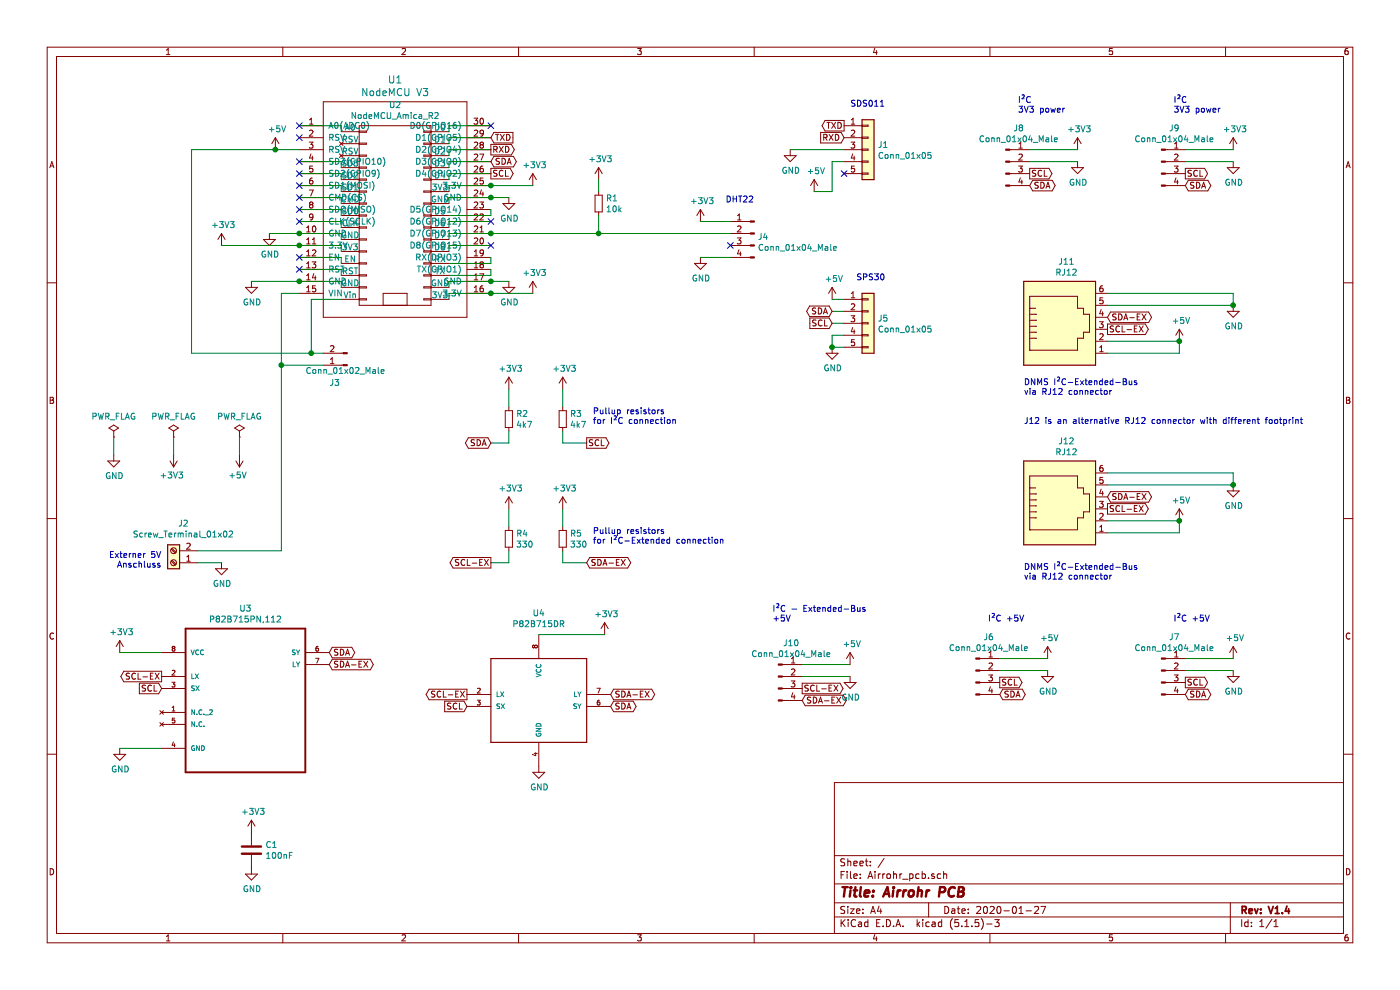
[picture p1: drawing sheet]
EESchema Schematic File Version 4
EELAYER 30 0
EELAYER END
$Descr A4 11693 8268
encoding utf-8
Sheet 1 1
Title "Airrohr PCB"
Date "2020-01-27"
Rev "V1.4"
Comp ""
Comment1 ""
Comment2 ""
Comment3 ""
Comment4 ""
$EndDescr
Wire Wire Line
	2500 1050 2850 1050
Wire Wire Line
	2850 1050 2850 1100
Wire Wire Line
	2500 1350 2850 1350
Wire Wire Line
	2850 1350 2850 1400
Wire Wire Line
	2500 1450 2850 1450
Wire Wire Line
	2850 1450 2850 1500
Wire Wire Line
	2500 1550 2850 1550
Wire Wire Line
	2850 1550 2850 1600
Wire Wire Line
	2500 1650 2850 1650
Wire Wire Line
	2850 1650 2850 1700
Wire Wire Line
	2500 1750 2850 1750
Wire Wire Line
	2850 1750 2850 1800
Wire Wire Line
	2500 1850 2850 1850
Wire Wire Line
	2850 1850 2850 1900
Wire Wire Line
	2850 1950 2850 2000
Wire Wire Line
	2850 2050 2850 2100
Wire Wire Line
	2500 2150 2850 2150
Wire Wire Line
	2850 2150 2850 2200
Wire Wire Line
	2500 2250 2850 2250
Wire Wire Line
	2850 2250 2850 2300
Wire Wire Line
	2850 2350 2850 2400
Wire Wire Line
	3750 1100 3750 1050
Wire Wire Line
	3750 1050 4100 1050
Wire Wire Line
	3750 1200 3750 1150
Wire Wire Line
	3750 1300 3750 1250
Wire Wire Line
	3750 1400 3750 1350
Wire Wire Line
	3750 1500 3750 1450
Wire Wire Line
	3750 1600 3750 1550
Wire Wire Line
	3750 1700 3750 1650
Wire Wire Line
	3750 1800 4100 1800
Wire Wire Line
	4100 1800 4100 1750
Wire Wire Line
	3750 1900 3750 1850
Wire Wire Line
	3750 2000 3750 1950
Wire Wire Line
	3750 2100 3750 2050
Wire Wire Line
	4100 2200 4100 2150
Wire Wire Line
	4100 2300 4100 2250
Wire Wire Line
	3750 2050 4100 2050
Wire Wire Line
	3750 1950 4100 1950
Wire Wire Line
	3750 1850 4100 1850
Wire Wire Line
	3750 1450 4100 1450
Wire Wire Line
	3750 1350 4100 1350
Wire Wire Line
	3750 1250 4100 1250
Wire Wire Line
	3750 1150 4100 1150
$Comp
L nodemcu:NodeMCU_Amica_R2 U2
U 1 1
P 3300 1800
F 0 "U2" H 3300 2725 50  0000 C CNN
F 1 "NodeMCU_Amica_R2" H 3300 2634 50  0000 C CNN
F 2 "nodemcu:NodeMCU_Amica_R2" H 3550 1800 50  0001 C CNN
F 3 "" H 3550 1800 50  0000 C CNN
	1    3300 1800
	1    0    0    -1  
$EndComp
Wire Wire Line
	3750 2400 3750 2350
Wire Wire Line
	3750 2500 3750 2450
$Comp
L power:GND #PWR0101
U 1 1
P 950 3800
F 0 "#PWR0101" H 950 3550 50  0001 C CNN
F 1 "GND" H 955 3627 50  0000 C CNN
F 2 "" H 950 3800 50  0001 C CNN
F 3 "" H 950 3800 50  0001 C CNN
	1    950  3800
	1    0    0    -1  
$EndComp
$Comp
L power:+5V #PWR0102
U 1 1
P 2000 3800
F 0 "#PWR0102" H 2000 3650 50  0001 C CNN
F 1 "+5V" H 2015 3973 50  0000 C CNN
F 2 "" H 2000 3800 50  0001 C CNN
F 3 "" H 2000 3800 50  0001 C CNN
	1    2000 3800
	-1   0    0    1   
$EndComp
$Comp
L power:PWR_FLAG #FLG0101
U 1 1
P 950 3650
F 0 "#FLG0101" H 950 3725 50  0001 C CNN
F 1 "PWR_FLAG" H 950 3823 50  0000 C CNN
F 2 "" H 950 3650 50  0001 C CNN
F 3 "~" H 950 3650 50  0001 C CNN
	1    950  3650
	1    0    0    -1  
$EndComp
$Comp
L power:PWR_FLAG #FLG0102
U 1 1
P 1450 3650
F 0 "#FLG0102" H 1450 3725 50  0001 C CNN
F 1 "PWR_FLAG" H 1450 3823 50  0000 C CNN
F 2 "" H 1450 3650 50  0001 C CNN
F 3 "~" H 1450 3650 50  0001 C CNN
	1    1450 3650
	1    0    0    -1  
$EndComp
$Comp
L power:PWR_FLAG #FLG0103
U 1 1
P 2000 3650
F 0 "#FLG0103" H 2000 3725 50  0001 C CNN
F 1 "PWR_FLAG" H 2000 3823 50  0000 C CNN
F 2 "" H 2000 3650 50  0001 C CNN
F 3 "~" H 2000 3650 50  0001 C CNN
	1    2000 3650
	1    0    0    -1  
$EndComp
Wire Wire Line
	950  3650 950  3800
Wire Wire Line
	2000 3650 2000 3800
$Comp
L power:+3V3 #PWR0103
U 1 1
P 1450 3800
F 0 "#PWR0103" H 1450 3650 50  0001 C CNN
F 1 "+3V3" H 1465 3973 50  0000 C CNN
F 2 "" H 1450 3800 50  0001 C CNN
F 3 "" H 1450 3800 50  0001 C CNN
	1    1450 3800
	-1   0    0    1   
$EndComp
Wire Wire Line
	1450 3650 1450 3800
$Comp
L power:+3V3 #PWR0104
U 1 1
P 1850 2050
F 0 "#PWR0104" H 1850 1900 50  0001 C CNN
F 1 "+3V3" H 1865 2223 50  0000 C CNN
F 2 "" H 1850 2050 50  0001 C CNN
F 3 "" H 1850 2050 50  0001 C CNN
	1    1850 2050
	1    0    0    -1  
$EndComp
$Comp
L power:GND #PWR0105
U 1 1
P 2250 1950
F 0 "#PWR0105" H 2250 1700 50  0001 C CNN
F 1 "GND" H 2255 1777 50  0000 C CNN
F 2 "" H 2250 1950 50  0001 C CNN
F 3 "" H 2250 1950 50  0001 C CNN
	1    2250 1950
	1    0    0    -1  
$EndComp
$Comp
L power:GND #PWR0106
U 1 1
P 2100 2350
F 0 "#PWR0106" H 2100 2100 50  0001 C CNN
F 1 "GND" H 2105 2177 50  0000 C CNN
F 2 "" H 2100 2350 50  0001 C CNN
F 3 "" H 2100 2350 50  0001 C CNN
	1    2100 2350
	1    0    0    -1  
$EndComp
$Comp
L power:GND #PWR0107
U 1 1
P 4250 1650
F 0 "#PWR0107" H 4250 1400 50  0001 C CNN
F 1 "GND" H 4255 1477 50  0000 C CNN
F 2 "" H 4250 1650 50  0001 C CNN
F 3 "" H 4250 1650 50  0001 C CNN
	1    4250 1650
	1    0    0    -1  
$EndComp
$Comp
L power:+3V3 #PWR0108
U 1 1
P 4450 1550
F 0 "#PWR0108" H 4450 1400 50  0001 C CNN
F 1 "+3V3" H 4465 1723 50  0000 C CNN
F 2 "" H 4450 1550 50  0001 C CNN
F 3 "" H 4450 1550 50  0001 C CNN
	1    4450 1550
	1    0    0    -1  
$EndComp
Connection ~ 4100 1550
Connection ~ 4100 2350
Connection ~ 4100 1650
Connection ~ 2500 2050
Connection ~ 2500 1950
Wire Wire Line
	4250 2350 4100 2350
Wire Wire Line
	3750 2350 4100 2350
Wire Wire Line
	4450 1550 4100 1550
Wire Wire Line
	3750 1550 4100 1550
Wire Wire Line
	4250 1650 4100 1650
Wire Wire Line
	3750 1650 4100 1650
Wire Wire Line
	2500 2350 2850 2350
Wire Wire Line
	1850 2050 2500 2050
Wire Wire Line
	2500 2050 2850 2050
Wire Wire Line
	2250 1950 2500 1950
Wire Wire Line
	2500 1950 2850 1950
Wire Wire Line
	3750 2300 4100 2300
Wire Wire Line
	3750 2200 4100 2200
$Comp
L power:+3V3 #PWR0109
U 1 1
P 4450 2450
F 0 "#PWR0109" H 4450 2300 50  0001 C CNN
F 1 "+3V3" H 4465 2623 50  0000 C CNN
F 2 "" H 4450 2450 50  0001 C CNN
F 3 "" H 4450 2450 50  0001 C CNN
	1    4450 2450
	1    0    0    -1  
$EndComp
$Comp
L power:GND #PWR0110
U 1 1
P 4250 2350
F 0 "#PWR0110" H 4250 2100 50  0001 C CNN
F 1 "GND" H 4255 2177 50  0000 C CNN
F 2 "" H 4250 2350 50  0001 C CNN
F 3 "" H 4250 2350 50  0001 C CNN
	1    4250 2350
	1    0    0    -1  
$EndComp
Wire Wire Line
	3750 2450 4100 2450
$Comp
L ESP8266:NodeMCU1.0(ESP-12E) U1
U 1 1
P 3300 1750
F 0 "U1" H 3300 2837 60  0000 C CNN
F 1 "NodeMCU V3" H 3300 2731 60  0000 C CNN
F 2 "ESP8266:NodeMCU-LoLinV3" H 2700 900 60  0001 C CNN
F 3 "" H 2700 900 60  0000 C CNN
	1    3300 1750
	1    0    0    -1  
$EndComp
Wire Wire Line
	4450 2450 4100 2450
Connection ~ 4100 2450
NoConn ~ 2500 1150
$Comp
L Connector:Screw_Terminal_01x02 J2
U 1 1
P 1450 4700
F 0 "J2" H 1368 4375 50  0000 C CNN
F 1 "Screw_Terminal_01x02" H 1368 4466 50  0000 C CNN
F 2 "ScrewTerminalBlock:TerminalBlock_1x02_P2,54mm_P5.08mm_Horizontal" H 1450 4700 50  0001 C CNN
F 3 "~" H 1450 4700 50  0001 C CNN
	1    1450 4700
	-1   0    0    1   
$EndComp
$Comp
L power:GND #PWR0111
U 1 1
P 1850 4700
F 0 "#PWR0111" H 1850 4450 50  0001 C CNN
F 1 "GND" H 1855 4527 50  0000 C CNN
F 2 "" H 1850 4700 50  0001 C CNN
F 3 "" H 1850 4700 50  0001 C CNN
	1    1850 4700
	1    0    0    -1  
$EndComp
Wire Wire Line
	1650 4700 1850 4700
$Comp
L Connector:Conn_01x02_Male J3
U 1 1
P 2900 3050
F 0 "J3" H 3050 3200 50  0000 R CNN
F 1 "Conn_01x02_Male" H 3250 3100 50  0000 R CNN
F 2 "Connector_PinHeader_2.54mm:PinHeader_1x02_P2.54mm_Vertical" H 2900 3050 50  0001 C CNN
F 3 "~" H 2900 3050 50  0001 C CNN
	1    2900 3050
	-1   0    0    1   
$EndComp
Wire Wire Line
	1650 4600 2350 4600
Wire Wire Line
	2100 2350 2500 2350
Connection ~ 2500 2350
Wire Wire Line
	2500 2450 2350 2450
Wire Wire Line
	2350 3050 2700 3050
Wire Wire Line
	2700 2950 2600 2950
Wire Wire Line
	2600 2500 2850 2500
$Comp
L power:+5V #PWR0112
U 1 1
P 2300 1250
F 0 "#PWR0112" H 2300 1100 50  0001 C CNN
F 1 "+5V" H 2315 1423 50  0000 C CNN
F 2 "" H 2300 1250 50  0001 C CNN
F 3 "" H 2300 1250 50  0001 C CNN
	1    2300 1250
	1    0    0    -1  
$EndComp
Wire Wire Line
	2300 1250 2500 1250
Text GLabel 4100 1150 2    50   Input ~ 0
TXD
Text GLabel 4100 1250 2    50   Output ~ 0
RXD
Connection ~ 2350 3050
Wire Wire Line
	2350 2450 2350 3050
Wire Wire Line
	2600 2500 2600 2950
Wire Wire Line
	2600 2950 1600 2950
Wire Wire Line
	1600 2950 1600 1250
Wire Wire Line
	1600 1250 2300 1250
Connection ~ 2600 2950
Connection ~ 2300 1250
Text Notes 1350 4750 2    50   ~ 0
Externer 5V\nAnschluss
$Comp
L Connector:Conn_01x04_Male J4
U 1 1
P 6300 1950
F 0 "J4" H 6272 1924 50  0000 R CNN
F 1 "Conn_01x04_Male" H 6272 1833 50  0000 R CNN
F 2 "Connector_PinHeader_2.54mm:PinHeader_1x04_P2.54mm_Vertical" H 6300 1950 50  0001 C CNN
F 3 "~" H 6300 1950 50  0001 C CNN
	1    6300 1950
	-1   0    0    -1  
$EndComp
Text Notes 6300 1700 2    50   ~ 0
DHT22
$Comp
L power:+3V3 #PWR0115
U 1 1
P 5850 1850
F 0 "#PWR0115" H 5850 1700 50  0001 C CNN
F 1 "+3V3" H 5865 2023 50  0000 C CNN
F 2 "" H 5850 1850 50  0001 C CNN
F 3 "" H 5850 1850 50  0001 C CNN
	1    5850 1850
	1    0    0    -1  
$EndComp
Wire Wire Line
	6100 1850 5850 1850
$Comp
L power:GND #PWR0116
U 1 1
P 5850 2150
F 0 "#PWR0116" H 5850 1900 50  0001 C CNN
F 1 "GND" H 5855 1977 50  0000 C CNN
F 2 "" H 5850 2150 50  0001 C CNN
F 3 "" H 5850 2150 50  0001 C CNN
	1    5850 2150
	1    0    0    -1  
$EndComp
Wire Wire Line
	6100 2150 5850 2150
Wire Wire Line
	6100 1950 5000 1950
Connection ~ 4100 1950
$Comp
L Device:R_Small R1
U 1 1
P 5000 1700
F 0 "R1" H 5059 1746 50  0000 L CNN
F 1 "10k" H 5059 1655 50  0000 L CNN
F 2 "Resistor_THT:R_Axial_DIN0207_L6.3mm_D2.5mm_P10.16mm_Horizontal" H 5000 1700 50  0001 C CNN
F 3 "~" H 5000 1700 50  0001 C CNN
	1    5000 1700
	1    0    0    -1  
$EndComp
$Comp
L power:+3V3 #PWR0117
U 1 1
P 5000 1500
F 0 "#PWR0117" H 5000 1350 50  0001 C CNN
F 1 "+3V3" H 5015 1673 50  0000 C CNN
F 2 "" H 5000 1500 50  0001 C CNN
F 3 "" H 5000 1500 50  0001 C CNN
	1    5000 1500
	1    0    0    -1  
$EndComp
Wire Wire Line
	5000 1500 5000 1600
Wire Wire Line
	5000 1800 5000 1950
Connection ~ 5000 1950
Wire Wire Line
	5000 1950 4100 1950
Text GLabel 4100 1450 2    50   Output ~ 0
SCL
Text GLabel 4100 1350 2    50   BiDi ~ 0
SDA
NoConn ~ 4100 1050
NoConn ~ 2500 1350
NoConn ~ 2500 1450
NoConn ~ 2500 1550
NoConn ~ 2500 1050
NoConn ~ 2500 1650
NoConn ~ 2500 1750
NoConn ~ 2500 1850
NoConn ~ 2500 2150
NoConn ~ 2500 2250
NoConn ~ 4100 2050
NoConn ~ 4100 1850
$Comp
L Device:R_Small R2
U 1 1
P 4250 3500
F 0 "R2" H 4309 3546 50  0000 L CNN
F 1 "4k7" H 4309 3455 50  0000 L CNN
F 2 "Resistor_THT:R_Axial_DIN0207_L6.3mm_D2.5mm_P10.16mm_Horizontal" H 4250 3500 50  0001 C CNN
F 3 "~" H 4250 3500 50  0001 C CNN
	1    4250 3500
	1    0    0    -1  
$EndComp
$Comp
L Device:R_Small R3
U 1 1
P 4700 3500
F 0 "R3" H 4759 3546 50  0000 L CNN
F 1 "4k7" H 4759 3455 50  0000 L CNN
F 2 "Resistor_THT:R_Axial_DIN0207_L6.3mm_D2.5mm_P10.16mm_Horizontal" H 4700 3500 50  0001 C CNN
F 3 "~" H 4700 3500 50  0001 C CNN
	1    4700 3500
	1    0    0    -1  
$EndComp
$Comp
L power:+3V3 #PWR0118
U 1 1
P 4250 3250
F 0 "#PWR0118" H 4250 3100 50  0001 C CNN
F 1 "+3V3" H 4265 3423 50  0000 C CNN
F 2 "" H 4250 3250 50  0001 C CNN
F 3 "" H 4250 3250 50  0001 C CNN
	1    4250 3250
	1    0    0    -1  
$EndComp
$Comp
L power:+3V3 #PWR0119
U 1 1
P 4700 3250
F 0 "#PWR0119" H 4700 3100 50  0001 C CNN
F 1 "+3V3" H 4715 3423 50  0000 C CNN
F 2 "" H 4700 3250 50  0001 C CNN
F 3 "" H 4700 3250 50  0001 C CNN
	1    4700 3250
	1    0    0    -1  
$EndComp
Wire Wire Line
	4250 3250 4250 3400
Wire Wire Line
	4700 3250 4700 3400
Text GLabel 4100 3700 0    50   BiDi ~ 0
SDA
Wire Wire Line
	4100 3700 4250 3700
Wire Wire Line
	4250 3700 4250 3600
Text GLabel 4900 3700 2    50   Output ~ 0
SCL
Wire Wire Line
	4700 3600 4700 3700
Wire Wire Line
	4700 3700 4900 3700
$Comp
L Device:R_Small R4
U 1 1
P 4250 4500
F 0 "R4" H 4309 4546 50  0000 L CNN
F 1 "330" H 4309 4455 50  0000 L CNN
F 2 "Resistor_THT:R_Axial_DIN0207_L6.3mm_D2.5mm_P10.16mm_Horizontal" H 4250 4500 50  0001 C CNN
F 3 "~" H 4250 4500 50  0001 C CNN
	1    4250 4500
	1    0    0    -1  
$EndComp
$Comp
L Device:R_Small R5
U 1 1
P 4700 4500
F 0 "R5" H 4759 4546 50  0000 L CNN
F 1 "330" H 4759 4455 50  0000 L CNN
F 2 "Resistor_THT:R_Axial_DIN0207_L6.3mm_D2.5mm_P10.16mm_Horizontal" H 4700 4500 50  0001 C CNN
F 3 "~" H 4700 4500 50  0001 C CNN
	1    4700 4500
	1    0    0    -1  
$EndComp
$Comp
L power:+3V3 #PWR0120
U 1 1
P 4250 4250
F 0 "#PWR0120" H 4250 4100 50  0001 C CNN
F 1 "+3V3" H 4265 4423 50  0000 C CNN
F 2 "" H 4250 4250 50  0001 C CNN
F 3 "" H 4250 4250 50  0001 C CNN
	1    4250 4250
	1    0    0    -1  
$EndComp
$Comp
L power:+3V3 #PWR0121
U 1 1
P 4700 4250
F 0 "#PWR0121" H 4700 4100 50  0001 C CNN
F 1 "+3V3" H 4715 4423 50  0000 C CNN
F 2 "" H 4700 4250 50  0001 C CNN
F 3 "" H 4700 4250 50  0001 C CNN
	1    4700 4250
	1    0    0    -1  
$EndComp
Wire Wire Line
	4250 4250 4250 4400
Wire Wire Line
	4700 4250 4700 4400
Text GLabel 4900 4700 2    50   BiDi ~ 0
SDA-EX
Wire Wire Line
	4100 4700 4250 4700
Wire Wire Line
	4250 4700 4250 4600
Text GLabel 4100 4700 0    50   Output ~ 0
SCL-EX
Wire Wire Line
	4700 4600 4700 4700
Wire Wire Line
	4700 4700 4900 4700
Text Notes 4950 3550 0    50   ~ 0
Pullup resistors\nfor I²C connection
Text Notes 4950 4550 0    50   ~ 0
Pullup resistors\nfor I²C-Extended connection
$Comp
L Connector_Generic:Conn_01x05 J5
U 1 1
P 7250 2700
F 0 "J5" H 7330 2742 50  0000 L CNN
F 1 "Conn_01x05" H 7330 2651 50  0000 L CNN
F 2 "Connector_JST_ZH:JST_ZH_S5B-EH_1x05_P1.50mm_Horizontal" H 7250 2700 50  0001 C CNN
F 3 "~" H 7250 2700 50  0001 C CNN
	1    7250 2700
	1    0    0    -1  
$EndComp
Text Notes 7150 2350 0    50   ~ 0
SPS30
$Comp
L power:+5V #PWR0122
U 1 1
P 6950 2500
F 0 "#PWR0122" H 6950 2350 50  0001 C CNN
F 1 "+5V" H 6965 2673 50  0000 C CNN
F 2 "" H 6950 2500 50  0001 C CNN
F 3 "" H 6950 2500 50  0001 C CNN
	1    6950 2500
	1    0    0    -1  
$EndComp
Wire Wire Line
	6950 2500 7050 2500
$Comp
L power:GND #PWR0123
U 1 1
P 6950 2900
F 0 "#PWR0123" H 6950 2650 50  0001 C CNN
F 1 "GND" H 6955 2727 50  0000 C CNN
F 2 "" H 6950 2900 50  0001 C CNN
F 3 "" H 6950 2900 50  0001 C CNN
	1    6950 2900
	1    0    0    -1  
$EndComp
Wire Wire Line
	6950 2900 7050 2900
Text GLabel 6950 2600 0    50   BiDi ~ 0
SDA
Wire Wire Line
	6950 2600 7050 2600
Text GLabel 6950 2700 0    50   Input ~ 0
SCL
Wire Wire Line
	6950 2700 7050 2700
NoConn ~ 6100 2050
Wire Wire Line
	7050 2800 6950 2800
Wire Wire Line
	6950 2800 6950 2900
Connection ~ 6950 2900
$Comp
L P82B715PN_112:P82B715PN,112 U3
U 1 1
P 2050 5750
F 0 "U3" H 2050 6420 50  0000 C CNN
F 1 "P82B715PN,112" H 2050 6329 50  0000 C CNN
F 2 "P82B715:DIP254P762X420-8" H 2050 5750 50  0001 L BNN
F 3 "" H 2050 5750 50  0001 L BNN
F 4 "None" H 2050 5750 50  0001 L BNN "Feld4"
F 5 "NXP USA" H 2050 5750 50  0001 L BNN "Feld5"
F 6 "Unavailable" H 2050 5750 50  0001 L BNN "Feld6"
F 7 "DIP-8 NXP Semiconductors" H 2050 5750 50  0001 L BNN "Feld7"
F 8 "I2C Bus Extender 8-Pin PDIP Tube" H 2050 5750 50  0001 L BNN "Feld8"
	1    2050 5750
	1    0    0    -1  
$EndComp
$Comp
L power:GND #PWR0124
U 1 1
P 1000 6250
F 0 "#PWR0124" H 1000 6000 50  0001 C CNN
F 1 "GND" H 1005 6077 50  0000 C CNN
F 2 "" H 1000 6250 50  0001 C CNN
F 3 "" H 1000 6250 50  0001 C CNN
	1    1000 6250
	1    0    0    -1  
$EndComp
Wire Wire Line
	1000 6250 1350 6250
$Comp
L power:+3V3 #PWR0125
U 1 1
P 1000 5450
F 0 "#PWR0125" H 1000 5300 50  0001 C CNN
F 1 "+3V3" H 1015 5623 50  0000 C CNN
F 2 "" H 1000 5450 50  0001 C CNN
F 3 "" H 1000 5450 50  0001 C CNN
	1    1000 5450
	1    0    0    -1  
$EndComp
Wire Wire Line
	1000 5450 1350 5450
Text GLabel 2750 5450 2    50   BiDi ~ 0
SDA
Text GLabel 2750 5550 2    50   BiDi ~ 0
SDA-EX
Text GLabel 1350 5650 0    50   Output ~ 0
SCL-EX
Text GLabel 1350 5750 0    50   Input ~ 0
SCL
$Comp
L Device:C C1
U 1 1
P 2100 7100
F 0 "C1" H 2215 7146 50  0000 L CNN
F 1 "100nF" H 2215 7055 50  0000 L CNN
F 2 "C_THT_100nF:C_THT_100nF_L9.0mm_W2.0mm_P5.00mm_P7.50mm" H 2138 6950 50  0001 C CNN
F 3 "~" H 2100 7100 50  0001 C CNN
	1    2100 7100
	1    0    0    -1  
$EndComp
$Comp
L power:+3V3 #PWR0128
U 1 1
P 2100 6950
F 0 "#PWR0128" H 2100 6800 50  0001 C CNN
F 1 "+3V3" H 2115 7123 50  0000 C CNN
F 2 "" H 2100 6950 50  0001 C CNN
F 3 "" H 2100 6950 50  0001 C CNN
	1    2100 6950
	1    0    0    -1  
$EndComp
$Comp
L power:GND #PWR0129
U 1 1
P 2100 7250
F 0 "#PWR0129" H 2100 7000 50  0001 C CNN
F 1 "GND" H 2105 7077 50  0000 C CNN
F 2 "" H 2100 7250 50  0001 C CNN
F 3 "" H 2100 7250 50  0001 C CNN
	1    2100 7250
	1    0    0    -1  
$EndComp
$Comp
L power:+3V3 #PWR0141
U 1 1
P 9000 1250
F 0 "#PWR0141" H 9000 1100 50  0001 C CNN
F 1 "+3V3" H 9015 1423 50  0000 C CNN
F 2 "" H 9000 1250 50  0001 C CNN
F 3 "" H 9000 1250 50  0001 C CNN
	1    9000 1250
	1    0    0    -1  
$EndComp
Text Notes 8500 950  0    50   ~ 0
I²C\n3V3 power
$Comp
L Connector:Conn_01x04_Male J7
U 1 1
P 9700 5600
F 0 "J7" H 9808 5881 50  0000 C CNN
F 1 "Conn_01x04_Male" H 9808 5790 50  0000 C CNN
F 2 "Connector_PinHeader_2.54mm:PinHeader_1x04_P2.54mm_Vertical" H 9700 5600 50  0001 C CNN
F 3 "~" H 9700 5600 50  0001 C CNN
	1    9700 5600
	1    0    0    -1  
$EndComp
$Comp
L Connector:Conn_01x04_Male J8
U 1 1
P 8400 1350
F 0 "J8" H 8508 1631 50  0000 C CNN
F 1 "Conn_01x04_Male" H 8508 1540 50  0000 C CNN
F 2 "Connector_PinHeader_2.54mm:PinHeader_1x04_P2.54mm_Vertical" H 8400 1350 50  0001 C CNN
F 3 "~" H 8400 1350 50  0001 C CNN
	1    8400 1350
	1    0    0    -1  
$EndComp
$Comp
L power:GND #PWR0140
U 1 1
P 9000 1350
F 0 "#PWR0140" H 9000 1100 50  0001 C CNN
F 1 "GND" H 9005 1177 50  0000 C CNN
F 2 "" H 9000 1350 50  0001 C CNN
F 3 "" H 9000 1350 50  0001 C CNN
	1    9000 1350
	1    0    0    -1  
$EndComp
Text GLabel 8600 1450 2    50   Output ~ 0
SCL
Text GLabel 8600 1550 2    50   BiDi ~ 0
SDA
Wire Wire Line
	8600 1250 9000 1250
Wire Wire Line
	8600 1350 9000 1350
Wire Wire Line
	9900 5600 10300 5600
Wire Wire Line
	9900 5500 10300 5500
Text GLabel 9900 5800 2    50   BiDi ~ 0
SDA
Text GLabel 9900 5700 2    50   Output ~ 0
SCL
$Comp
L power:+5V #PWR0139
U 1 1
P 10300 5500
F 0 "#PWR0139" H 10300 5350 50  0001 C CNN
F 1 "+5V" H 10315 5673 50  0000 C CNN
F 2 "" H 10300 5500 50  0001 C CNN
F 3 "" H 10300 5500 50  0001 C CNN
	1    10300 5500
	1    0    0    -1  
$EndComp
$Comp
L power:GND #PWR0138
U 1 1
P 10300 5600
F 0 "#PWR0138" H 10300 5350 50  0001 C CNN
F 1 "GND" H 10305 5427 50  0000 C CNN
F 2 "" H 10300 5600 50  0001 C CNN
F 3 "" H 10300 5600 50  0001 C CNN
	1    10300 5600
	1    0    0    -1  
$EndComp
Text Notes 8250 5200 0    50   ~ 0
I²C +5V\n
Wire Wire Line
	8350 5600 8750 5600
Wire Wire Line
	8350 5500 8750 5500
Text GLabel 8350 5800 2    50   BiDi ~ 0
SDA
Text GLabel 8350 5700 2    50   Output ~ 0
SCL
$Comp
L power:+5V #PWR0137
U 1 1
P 8750 5500
F 0 "#PWR0137" H 8750 5350 50  0001 C CNN
F 1 "+5V" H 8765 5673 50  0000 C CNN
F 2 "" H 8750 5500 50  0001 C CNN
F 3 "" H 8750 5500 50  0001 C CNN
	1    8750 5500
	1    0    0    -1  
$EndComp
$Comp
L power:GND #PWR0136
U 1 1
P 8750 5600
F 0 "#PWR0136" H 8750 5350 50  0001 C CNN
F 1 "GND" H 8755 5427 50  0000 C CNN
F 2 "" H 8750 5600 50  0001 C CNN
F 3 "" H 8750 5600 50  0001 C CNN
	1    8750 5600
	1    0    0    -1  
$EndComp
$Comp
L Connector:Conn_01x04_Male J6
U 1 1
P 8150 5600
F 0 "J6" H 8258 5881 50  0000 C CNN
F 1 "Conn_01x04_Male" H 8258 5790 50  0000 C CNN
F 2 "Connector_PinHeader_2.54mm:PinHeader_1x04_P2.54mm_Vertical" H 8150 5600 50  0001 C CNN
F 3 "~" H 8150 5600 50  0001 C CNN
	1    8150 5600
	1    0    0    -1  
$EndComp
$Comp
L Connector_Generic:Conn_01x05 J1
U 1 1
P 7250 1250
F 0 "J1" H 7330 1292 50  0000 L CNN
F 1 "Conn_01x05" H 7330 1201 50  0000 L CNN
F 2 "Connector_JST:JST_XH_S5B-XH-A-1_1x05_P2.50mm_Horizontal" H 7250 1250 50  0001 C CNN
F 3 "~" H 7250 1250 50  0001 C CNN
	1    7250 1250
	1    0    0    -1  
$EndComp
Text GLabel 7050 1050 0    50   Output ~ 0
TXD
Text GLabel 7050 1150 0    50   Input ~ 0
RXD
$Comp
L power:GND #PWR0113
U 1 1
P 6600 1250
F 0 "#PWR0113" H 6600 1000 50  0001 C CNN
F 1 "GND" H 6605 1077 50  0000 C CNN
F 2 "" H 6600 1250 50  0001 C CNN
F 3 "" H 6600 1250 50  0001 C CNN
	1    6600 1250
	1    0    0    -1  
$EndComp
$Comp
L power:+5V #PWR0114
U 1 1
P 6800 1600
F 0 "#PWR0114" H 6800 1450 50  0001 C CNN
F 1 "+5V" H 6815 1773 50  0000 C CNN
F 2 "" H 6800 1600 50  0001 C CNN
F 3 "" H 6800 1600 50  0001 C CNN
	1    6800 1600
	1    0    0    -1  
$EndComp
Wire Wire Line
	6950 1600 6950 1350
Wire Wire Line
	6800 1600 6950 1600
Wire Wire Line
	6950 1350 7050 1350
Wire Wire Line
	6600 1250 7050 1250
NoConn ~ 7050 1450
Text Notes 7100 900  0    50   ~ 0
SDS011
$Comp
L power:+3V3 #PWR0126
U 1 1
P 10300 1250
F 0 "#PWR0126" H 10300 1100 50  0001 C CNN
F 1 "+3V3" H 10315 1423 50  0000 C CNN
F 2 "" H 10300 1250 50  0001 C CNN
F 3 "" H 10300 1250 50  0001 C CNN
	1    10300 1250
	1    0    0    -1  
$EndComp
Text Notes 9800 950  0    50   ~ 0
I²C\n3V3 power
$Comp
L Connector:Conn_01x04_Male J9
U 1 1
P 9700 1350
F 0 "J9" H 9808 1631 50  0000 C CNN
F 1 "Conn_01x04_Male" H 9808 1540 50  0000 C CNN
F 2 "Connector_PinHeader_2.54mm:PinHeader_1x04_P2.54mm_Vertical" H 9700 1350 50  0001 C CNN
F 3 "~" H 9700 1350 50  0001 C CNN
	1    9700 1350
	1    0    0    -1  
$EndComp
$Comp
L power:GND #PWR0127
U 1 1
P 10300 1350
F 0 "#PWR0127" H 10300 1100 50  0001 C CNN
F 1 "GND" H 10305 1177 50  0000 C CNN
F 2 "" H 10300 1350 50  0001 C CNN
F 3 "" H 10300 1350 50  0001 C CNN
	1    10300 1350
	1    0    0    -1  
$EndComp
Text GLabel 9900 1450 2    50   Output ~ 0
SCL
Text GLabel 9900 1550 2    50   BiDi ~ 0
SDA
Wire Wire Line
	9900 1250 10300 1250
Wire Wire Line
	9900 1350 10300 1350
Text Notes 8550 3550 0    50   ~ 0
DNMS I²C-Extended-Bus\nvia RJ12 connector\n\n\nJ12 is an alternative RJ12 connector with different footprint
$Comp
L Connector:RJ12 J11
U 1 1
P 8850 2750
F 0 "J11" H 8907 3317 50  0000 C CNN
F 1 "RJ12" H 8907 3226 50  0000 C CNN
F 2 "Connector_RJ:RJ12_Amphenol_54601" V 8850 2775 50  0001 C CNN
F 3 "~" V 8850 2775 50  0001 C CNN
	1    8850 2750
	1    0    0    -1  
$EndComp
Wire Wire Line
	9250 2950 9850 2950
Wire Wire Line
	9850 2850 9850 2950
Wire Wire Line
	9250 2850 9850 2850
$Comp
L power:+5V #PWR0130
U 1 1
P 9850 2850
F 0 "#PWR0130" H 9850 2700 50  0001 C CNN
F 1 "+5V" H 9865 3023 50  0000 C CNN
F 2 "" H 9850 2850 50  0001 C CNN
F 3 "" H 9850 2850 50  0001 C CNN
	1    9850 2850
	1    0    0    -1  
$EndComp
Connection ~ 9850 2850
Wire Wire Line
	9250 2450 10300 2450
Wire Wire Line
	10300 2450 10300 2550
Wire Wire Line
	10300 2550 9250 2550
$Comp
L power:GND #PWR0131
U 1 1
P 10300 2550
F 0 "#PWR0131" H 10300 2300 50  0001 C CNN
F 1 "GND" H 10305 2377 50  0000 C CNN
F 2 "" H 10300 2550 50  0001 C CNN
F 3 "" H 10300 2550 50  0001 C CNN
	1    10300 2550
	1    0    0    -1  
$EndComp
Connection ~ 10300 2550
Text GLabel 9250 2750 2    50   Output ~ 0
SCL-EX
Text GLabel 9250 2650 2    50   BiDi ~ 0
SDA-EX
Text Notes 6450 5200 0    50   ~ 0
I²C - Extended-Bus\n+5V
Wire Wire Line
	6700 5650 7100 5650
Wire Wire Line
	6700 5550 7100 5550
Text GLabel 6700 5850 2    50   BiDi ~ 0
SDA-EX
Text GLabel 6700 5750 2    50   Output ~ 0
SCL-EX
$Comp
L power:+5V #PWR0134
U 1 1
P 7100 5550
F 0 "#PWR0134" H 7100 5400 50  0001 C CNN
F 1 "+5V" H 7115 5723 50  0000 C CNN
F 2 "" H 7100 5550 50  0001 C CNN
F 3 "" H 7100 5550 50  0001 C CNN
	1    7100 5550
	1    0    0    -1  
$EndComp
$Comp
L power:GND #PWR0135
U 1 1
P 7100 5650
F 0 "#PWR0135" H 7100 5400 50  0001 C CNN
F 1 "GND" H 7105 5477 50  0000 C CNN
F 2 "" H 7100 5650 50  0001 C CNN
F 3 "" H 7100 5650 50  0001 C CNN
	1    7100 5650
	1    0    0    -1  
$EndComp
$Comp
L Connector:Conn_01x04_Male J10
U 1 1
P 6500 5650
F 0 "J10" H 6608 5931 50  0000 C CNN
F 1 "Conn_01x04_Male" H 6608 5840 50  0000 C CNN
F 2 "Connector_PinHeader_2.54mm:PinHeader_1x04_P2.54mm_Vertical" H 6500 5650 50  0001 C CNN
F 3 "~" H 6500 5650 50  0001 C CNN
	1    6500 5650
	1    0    0    -1  
$EndComp
Text Notes 9800 5200 0    50   ~ 0
I²C +5V\n
$Comp
L P82B715DR:P82B715DR U4
U 1 1
P 4500 5900
F 0 "U4" H 4500 6681 50  0000 C CNN
F 1 "P82B715DR" H 4500 6590 50  0000 C CNN
F 2 "P82B715:SOIC8" H 4500 5900 50  0001 L BNN
F 3 "" H 4500 5900 50  0001 C CNN
	1    4500 5900
	1    0    0    -1  
$EndComp
Wire Wire Line
	4500 5300 5050 5300
$Comp
L power:+3V3 #PWR0142
U 1 1
P 5050 5300
F 0 "#PWR0142" H 5050 5150 50  0001 C CNN
F 1 "+3V3" H 5065 5473 50  0000 C CNN
F 2 "" H 5050 5300 50  0001 C CNN
F 3 "" H 5050 5300 50  0001 C CNN
	1    5050 5300
	1    0    0    -1  
$EndComp
$Comp
L power:GND #PWR0143
U 1 1
P 4500 6400
F 0 "#PWR0143" H 4500 6150 50  0001 C CNN
F 1 "GND" H 4505 6227 50  0000 C CNN
F 2 "" H 4500 6400 50  0001 C CNN
F 3 "" H 4500 6400 50  0001 C CNN
	1    4500 6400
	1    0    0    -1  
$EndComp
Text GLabel 3900 5800 0    50   Output ~ 0
SCL-EX
Text GLabel 3900 5900 0    50   Input ~ 0
SCL
Text GLabel 5100 5800 2    50   BiDi ~ 0
SDA-EX
Text GLabel 5100 5900 2    50   BiDi ~ 0
SDA
Wire Wire Line
	2350 3050 2350 4600
Text Notes 8550 4850 0    50   ~ 0
DNMS I²C-Extended-Bus\nvia RJ12 connector
$Comp
L Connector:RJ12 J12
U 1 1
P 8850 4250
F 0 "J12" H 8907 4817 50  0000 C CNN
F 1 "RJ12" H 8907 4726 50  0000 C CNN
F 2 "Connector_RJ:RJ12_Pulse_E5566Q0LK22L" V 8850 4275 50  0001 C CNN
F 3 "~" V 8850 4275 50  0001 C CNN
	1    8850 4250
	1    0    0    -1  
$EndComp
Wire Wire Line
	9250 4450 9850 4450
Wire Wire Line
	9850 4350 9850 4450
Wire Wire Line
	9250 4350 9850 4350
$Comp
L power:+5V #PWR0132
U 1 1
P 9850 4350
F 0 "#PWR0132" H 9850 4200 50  0001 C CNN
F 1 "+5V" H 9865 4523 50  0000 C CNN
F 2 "" H 9850 4350 50  0001 C CNN
F 3 "" H 9850 4350 50  0001 C CNN
	1    9850 4350
	1    0    0    -1  
$EndComp
Connection ~ 9850 4350
Wire Wire Line
	9250 3950 10300 3950
Wire Wire Line
	10300 3950 10300 4050
Wire Wire Line
	10300 4050 9250 4050
$Comp
L power:GND #PWR0133
U 1 1
P 10300 4050
F 0 "#PWR0133" H 10300 3800 50  0001 C CNN
F 1 "GND" H 10305 3877 50  0000 C CNN
F 2 "" H 10300 4050 50  0001 C CNN
F 3 "" H 10300 4050 50  0001 C CNN
	1    10300 4050
	1    0    0    -1  
$EndComp
Connection ~ 10300 4050
Text GLabel 9250 4250 2    50   Output ~ 0
SCL-EX
Text GLabel 9250 4150 2    50   BiDi ~ 0
SDA-EX
$EndSCHEMATC
